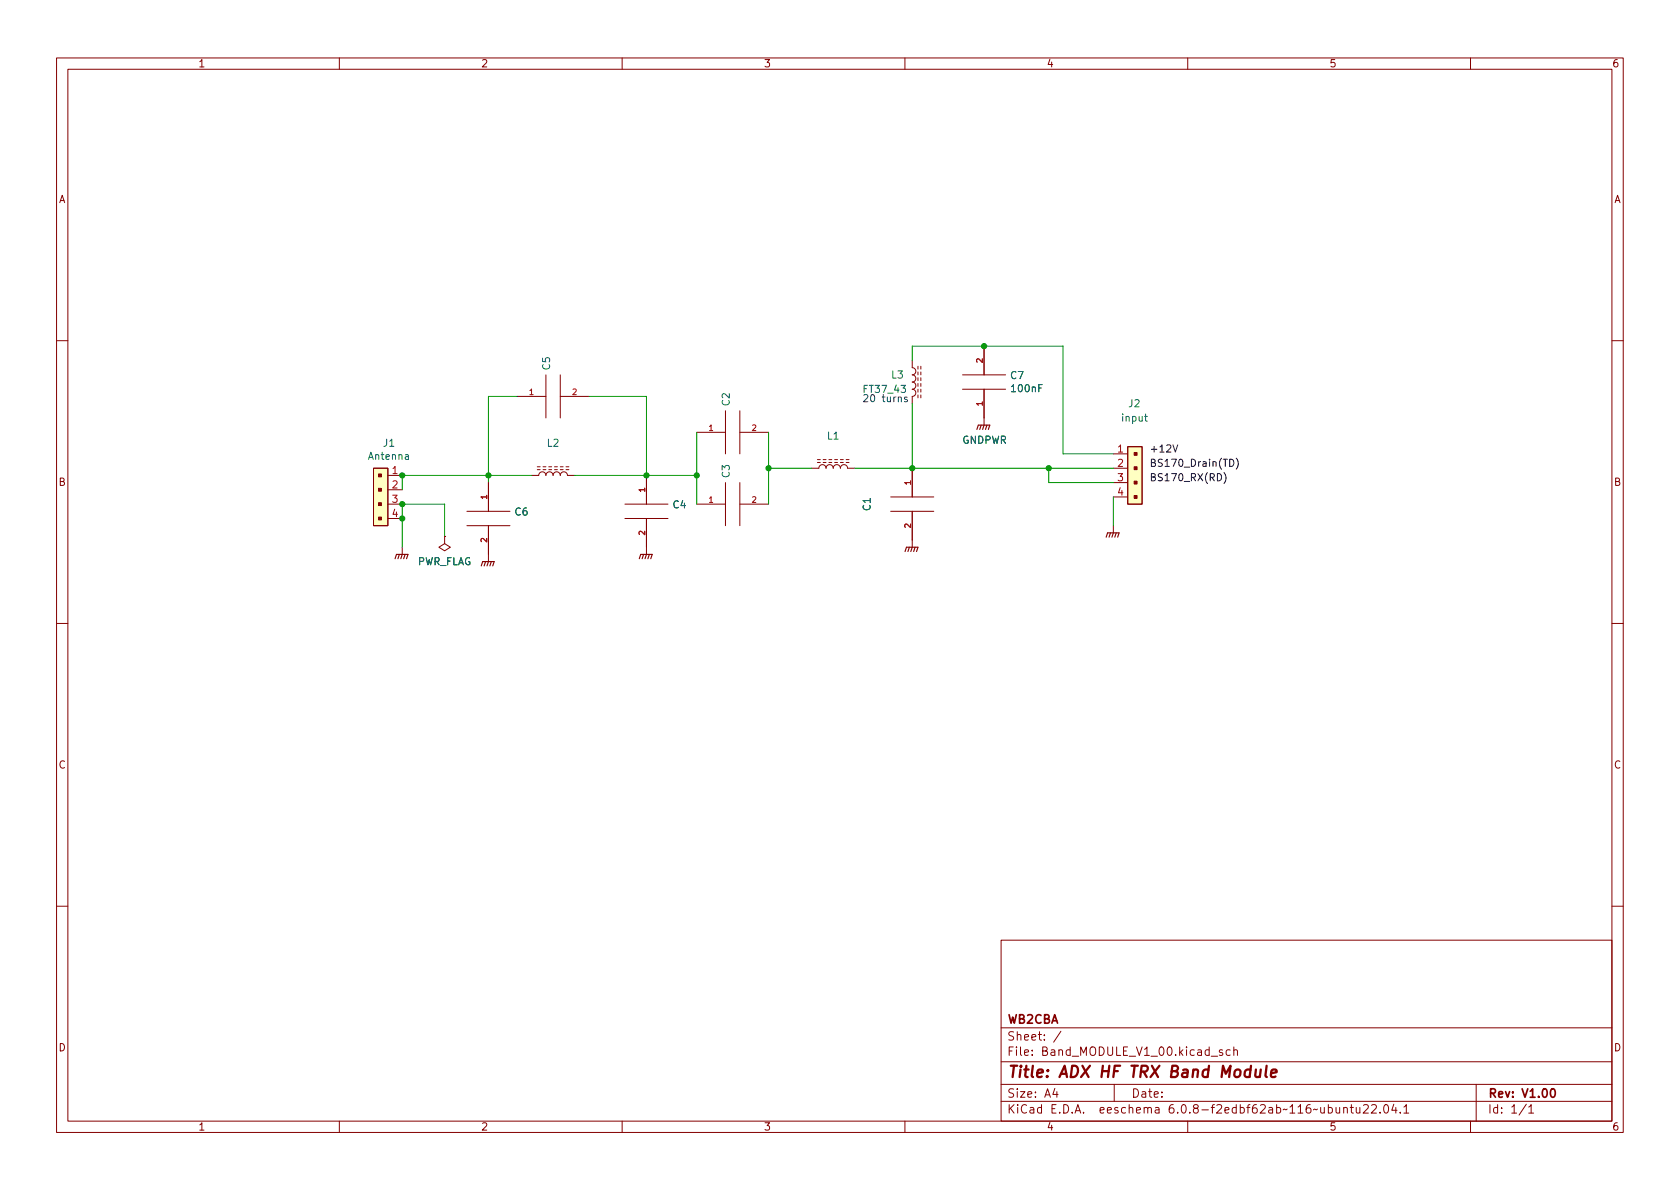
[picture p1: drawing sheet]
<svg xmlns="http://www.w3.org/2000/svg" width="297mm" height="210mm" viewBox="0 0 297 210" stroke-linecap="round" stroke-linejoin="round" font-family="sans-serif">
<g fill="none" stroke="#840000" stroke-width=".18">
<path d="M10 10.2h277v190.1h-277zM12 12.2h273v186.1h-273zM60 10.2v2M110 10.2v2M160 10.2v2M210 10.2v2M260 10.2v2M10 60.2h2M91.4 70.1h5.1M96.5 66.3v7.6M99.1 66.3v7.6M99.1 70.1h5"/>
<path d="M123.2 76.4h5.1M128.3 72.6v7.7M130.8 72.6v7.7M130.8 76.4h5.1M161.3 63.7v1.3a.64 .64 0 0 1 .6 .7 .64 .64 0 0 1-.6 .6 .64 .64 0 0 1 .6 .6 .64 .64 0 0 1-.6 .7 .64 .64 0 0 1 .6 .6 .64 .64 0 0 1-.6 .6 .64 .64 0 0 1 .6 .7 .64 .64 0 0 1-.6 .6v1.3M162.3 64.8v.5M162.3 65.8v.5M162.3 66.8v.5M162.3 67.8v.5M162.3 68.8v.5M162.3 69.8v.6M162.8 64.8v.5"/>
<path d="M162.8 65.8v.5M162.8 66.8v.5M162.8 67.8v.5M162.8 68.8v.5M162.8 69.8v.6M170.2 66.3h7.6M170.2 68.8h7.6M174 61.2v5.1M174 68.8v6.4M199.4 79h2.5v10.1h-2.5zM285 60.2h2M66 82.8h2.6v10.2h-2.6z"/>
<path d="M68.6 89.1h2.5M68.6 84.1h2.5M68.6 91.7h2.5M68.6 86.6h2.5M71.1 96.8v1.2M78.6 94.9v1.2l1 .7-1 .6-1-.6 1-.7M78.6 94.9h.1M82.5 93h7.7M82.5 90.4h7.7M86.4 85.3v5.1M86.4 93v6.3M94 84.1h1.2a.64 .64 0 0 1 .7-.7 .64 .64 0 0 1 .6 .7 .64 .64 0 0 1 .7-.7 .64 .64 0 0 1 .6 .7 .64 .64 0 0 1 .6-.7 .64 .64 0 0 1 .7 .7 .64 .64 0 0 1 .6-.7 .64 .64 0 0 1 .6 .7h1.3"/>
<path d="M95 83.1h.5M95 82.5h.5M96 83.1h.5M96 82.5h.5M97 83.1h.5M97 82.5h.5M98 83.1h.6M98 82.5h.6M99.1 83.1h.5M99.1 82.5h.5M100.1 83.1h.5M100.1 82.5h.5"/>
<path d="M110.5 89.1h7.6M110.5 91.7h7.6M114.3 84.1v5M114.3 91.7v6.3M123.2 89.1h5.1M128.3 85.3v7.7M130.8 85.3v7.7M130.8 89.1h5.1M143.5 82.8h1.3a.64 .64 0 0 1 .6-.6 .64 .64 0 0 1 .6 .6 .64 .64 0 0 1 .7-.6 .64 .64 0 0 1 .6 .6 .64 .64 0 0 1 .7-.6 .64 .64 0 0 1 .6 .6 .64 .64 0 0 1 .6-.6 .64 .64 0 0 1 .7 .6h1.2M144.5 81.8h.5M144.5 81.3h.5M145.5 81.8h.5"/>
<path d="M145.5 81.3h.5M146.6 81.8h.5M146.6 81.3h.5M147.6 81.8h.5M147.6 81.3h.5M148.6 81.8h.5M148.6 81.3h.5M149.6 81.8h.5M149.6 81.3h.5M157.5 87.9h7.6M157.5 90.4h7.6M161.3 82.8v5.1"/>
<path d="M161.3 90.4v6.4M196.8 80.3h2.6M196.8 82.8h2.6M196.8 85.3h2.6M196.8 87.9h2.6M196.8 93v1.2M10 110.2h2M285 110.2h2M10 160.2h2M177 166.3h108v32h-108zM285 160.2h2M60 198.3v2"/>
<path d="M110 198.3v2M160 198.3v2M177 194.8h108M177 191.8h108M177 187.8h108M177 181.8h108M186.5 192.5l-.4 1h1M186.9 193v1M187.6 182.4l-1.3 1.9M197 191.8v3M210 198.3v2M214.1 186.8h1.2"/>
<path d="M216.1 185.7l-.3-.1-.2 .2v.3l.5 .1v.4h-.5M217.5 185.7l-.4-.1-.3 .3v.4l.1 .3h.6M218.1 185.8l.3-.2 .3 .1 .1 .9M218.1 185.1v1.5M237.6 196l.2-.2 .3 .1 .1 .9M237.6 195.8v1M238.7 195.8h.6M238.9 195.3v1.3l.4 .2M239.8 195.8l.1 1h.3l.2-.1M240.4 195.8v1M241.1 195.5l.5-.2 .3 .2v.3l-.9 1h.9M242.5 195.5l.6-.2 .2 .2 .1 .3-1 1h1"/>
<path d="M244 196.7v.1M244.8 195.5l.2-.2a.81 .81 0 0 1 .6 .7 .81 .81 0 0 1-.3 .8h-.2a.81 .81 0 0 1-.3-1.3zM246.4 195.3l-.3 1h.9M246.8 195.8v1M247.6 196.7v.1M248.2 195.8l.4-.5v1.5M248.2 196.8h.9M260 198.3v2M261 191.8v6.5M269.9 195.3l-1.3 1.9M270.3 195.8l.4-.5v1.5M270.3 196.8h.9"/>
</g>
<path d="M274.3 192.6l.2-.1a.81 .81 0 0 1 .6 .7 .81 .81 0 0 1-.3 .8h-.2a.82 .82 0 0 1-.6-.6 .82 .82 0 0 1 .3-.8z" fill="none" stroke="#840000" stroke-width=".3"/>
<path d="M222.1 189.1l-.1 1.3a.57 .57 0 0 0 .8-.1M222.9 189.1l-.1 1.4M224 188.5l-.3 1.7 .3 .3M224.7 189.8l1-.2v-.4l-.2-.1-.6 .1-.2 1 .2 .3 .6-.1" fill="none" stroke="#840000" stroke-width=".4"/>
<g fill="#ffffc2" stroke="#ffffc2" stroke-width=".18">
<path d="M199.4 79h2.5v10.1h-2.5z"/>
<path d="M66 82.8h2.6v10.2h-2.6z"/>
</g>
<g fill="#840000" stroke="#840000" stroke-width=".18">
<path d="M200.5 80h.5v.5h-.5z"/>
<path d="M200.5 82.5h.5v.6h-.5z"/>
<path d="M200.5 85.1h.5v.5h-.5z"/>
<path d="M200.5 87.6h.5v.5h-.5z"/>
<path d="M66.9 83.8h.5v.5h-.5z"/>
<path d="M66.9 86.4h.5v.5h-.5z"/>
<path d="M66.9 88.9h.5v.5h-.5z"/>
<path d="M66.9 91.4h.5v.5h-.5z"/>
</g>
<path d="M202.4 73.6h.5M202.6 73.2v1.1l.3 .2" fill="none" stroke="#006464" stroke-width=".18"/>
<g fill="none" stroke="#840000" stroke-width=".2">
<path d="M172.7 75.9l.3-.7h2l-.2 .7M173.5 75.2l-.3 .7M174 75.2l-.3 .7M174.5 75.2l-.3 .7M69.8 98.8l.3-.8h2l-.2 .8M70.6 98l-.2 .8M71.1 98l-.2 .8M71.6 98l-.2 .8M85.9 99.3l-.3 .8M86.4 99.3l-.3 .8M86.9 99.3l-.3 .8M113 98.8l.3-.8h2l-.2 .8"/>
<path d="M113.8 98l-.3 .8M114.3 98l-.3 .8M114.8 98l-.2 .8M160 97.5l.3-.7h2l-.2 .7M160.8 96.8l-.3 .7M161.3 96.8l-.3 .7M161.8 96.8l-.3 .7M195.6 95l.2-.8h2.1l-.3 .8M196.3 94.2l-.2 .8M196.8 94.2l-.2 .8M197.4 94.2l-.3 .8M85.1 100.1l.2-.8h2.1l-.3 .8"/>
</g>
<path d="M207.4 78.7l.4 1.2 .4-1.2M216.4 83.6a1.46 1.46 0 0 1 0 1.9M217.4 81.2a.64 .64 0 0 1 .8 .6 .64 .64 0 0 1-.8 .7zM218.6 81a1.46 1.46 0 0 1 0 2" fill="none" stroke="#0f0f0f" stroke-width=".18"/>
<path d="M158.8 70.3l.2-.1 .3 .1 .1 .7M160.4 70.3l-.3-.1-.2 .2 .1 .2 .4 .1v.3h-.5" fill="none" stroke="#0000c2" stroke-width=".18"/>
<g fill="none" stroke="#009600" stroke-width=".18">
<path d="M91.4 70.1h-5v15.2M104.1 70.1h10.2v14M123.2 76.4v12.7M135.9 76.4v12.7M161.3 63.7v-2.5h26.7v19.1h8.8M161.3 71.4v11.4M78.6 94.9v-5.8h-7.5v7.7M94 84.1h-22.9v2.5M101.6 84.1h21.6M135.9 82.8h7.6M151.1 82.8h45.7M185.4 82.8v2.5h11.4"/>
<path d="M196.8 87.9v5.1"/>
</g>
<g fill="#009600" stroke="#009600" stroke-width=".18">
<circle cx="71.1" cy="89.1" r=".46"/>
<circle cx="71.1" cy="84.1" r=".46"/>
<circle cx="71.1" cy="91.7" r=".46"/>
<circle cx="114.3" cy="84.1" r=".46"/>
<circle cx="86.4" cy="84.1" r=".46"/>
<circle cx="123.2" cy="84.1" r=".46"/>
<circle cx="135.9" cy="82.8" r=".46"/>
<circle cx="185.4" cy="82.8" r=".46"/>
<circle cx="174" cy="61.2" r=".46"/>
<circle cx="161.3" cy="82.8" r=".46"/>
</g>
<text font-size="2.8" fill="#840000" x="178" y="190.6">Title: ADX HF TRX Band Module</text>
<g font-size="2.1" fill="#840000">
<text x="178" y="184">Sheet: /</text>
<text x="178" y="181">WB2CBA</text>
<text x="178" y="186.7">File: Band_MODULE_V1_00.kicad_sch</text>
<text x="178" y="196.9">KiCad E.D.A. eeschema 6.0.8-f2edbf62ab~116~ubuntu22.04.1</text>
<text x="178" y="194.1">Size: A4</text>
<text x="200" y="194.1">Date:</text>
<text x="263" y="194.1">Rev: V1.00</text>
<text x="263" y="196.9">Id: 1/1</text>
</g>
<g font-size="1.8" fill="#840000">
<text x="35" y="11.9">1</text>
<text x="85" y="11.9">2</text>
<text x="135" y="11.9">3</text>
<text x="185" y="11.9">4</text>
<text x="235" y="11.9">5</text>
<text x="285" y="11.9">6</text>
<text x="10.3" y="35.9">A</text>
<text x="285.3" y="35.9">A</text>
<text x="10.3" y="85.9">B</text>
<text x="285.3" y="85.9">B</text>
<text x="10.3" y="135.9">C</text>
<text x="285.3" y="135.9">C</text>
<text x="10.3" y="185.9">D</text>
<text x="285.3" y="185.9">D</text>
<text x="35" y="199.9">1</text>
<text x="85" y="199.9">2</text>
<text x="135" y="199.9">3</text>
<text x="185" y="199.9">4</text>
<text x="235" y="199.9">5</text>
<text x="285" y="199.9">6</text>
</g>
<g font-size="1.8" fill="#006464">
<text x="97.3" y="65.4" transform="rotate(-90 97.3 65.4)">C5</text>
<text x="129" y="71.7" transform="rotate(-90 129 71.7)">C2</text>
<text x="152.9" y="69.5">FT37_43</text>
<text x="157.6" y="66.9">L3</text>
<text x="178.7" y="67">C7</text>
<text x="179" y="69.3">100nF</text>
<text x="146.3" y="77.7">L1</text>
<text x="198.4" y="74.5">input</text>
<text x="199.6" y="72">J2</text>
<text x="65.2" y="81.3">Antenna</text>
<text x="67.8" y="79">J1</text>
<text x="96.8" y="79">L2</text>
<text x="170.1" y="78.5">GNDPWR</text>
<text x="119" y="89.9">C4</text>
<text x="129" y="84.4" transform="rotate(-90 129 84.4)">C3</text>
<text x="91.1" y="91.2">C6</text>
<text x="153.9" y="90.3" transform="rotate(-90 153.9 90.3)">C1</text>
<text x="73.7" y="99.9">PWR_FLAG</text>
</g>
<text font-size="1.8" fill="#0000c2" x="152.4" y="71.1">20 turns</text>
<g font-size="1.8" fill="#a90000">
<text x="69.4" y="83.8">1</text>
<text x="197.6" y="80">1</text>
<text x="197.6" y="82.5">2</text>
<text x="69.4" y="86.4">2</text>
<text x="69.4" y="88.9">3</text>
<text x="197.6" y="85.1">3</text>
<text x="197.6" y="87.6">4</text>
<text x="69.4" y="91.4">4</text>
</g>
<g font-size="1.8" fill="#0f0f0f">
<text x="203.2" y="82.5">BS170_Drain(TD)</text>
<text x="203.2" y="80">+12V</text>
<text x="203.2" y="85.1">BS170_RX(RD)</text>
</g>
<g font-size="1.4" fill="#a90000">
<text x="173.7" y="64.1" transform="rotate(-90 173.7 64.1)">2</text>
<text x="93.6" y="69.8">1</text>
<text x="101.2" y="69.8">2</text>
<text x="173.7" y="71.8" transform="rotate(-90 173.7 71.8)">1</text>
<text x="125.3" y="76.2">1</text>
<text x="133" y="76.2">2</text>
<text x="86.1" y="88.3" transform="rotate(-90 86.1 88.3)">1</text>
<text x="114" y="87" transform="rotate(-90 114 87)">1</text>
<text x="125.3" y="88.9">1</text>
<text x="133" y="88.9">2</text>
<text x="161" y="85.7" transform="rotate(-90 161 85.7)">1</text>
<text x="86.1" y="95.9" transform="rotate(-90 86.1 95.9)">2</text>
<text x="114" y="94.6" transform="rotate(-90 114 94.6)">2</text>
<text x="161" y="93.4" transform="rotate(-90 161 93.4)">2</text>
</g>
</svg>
